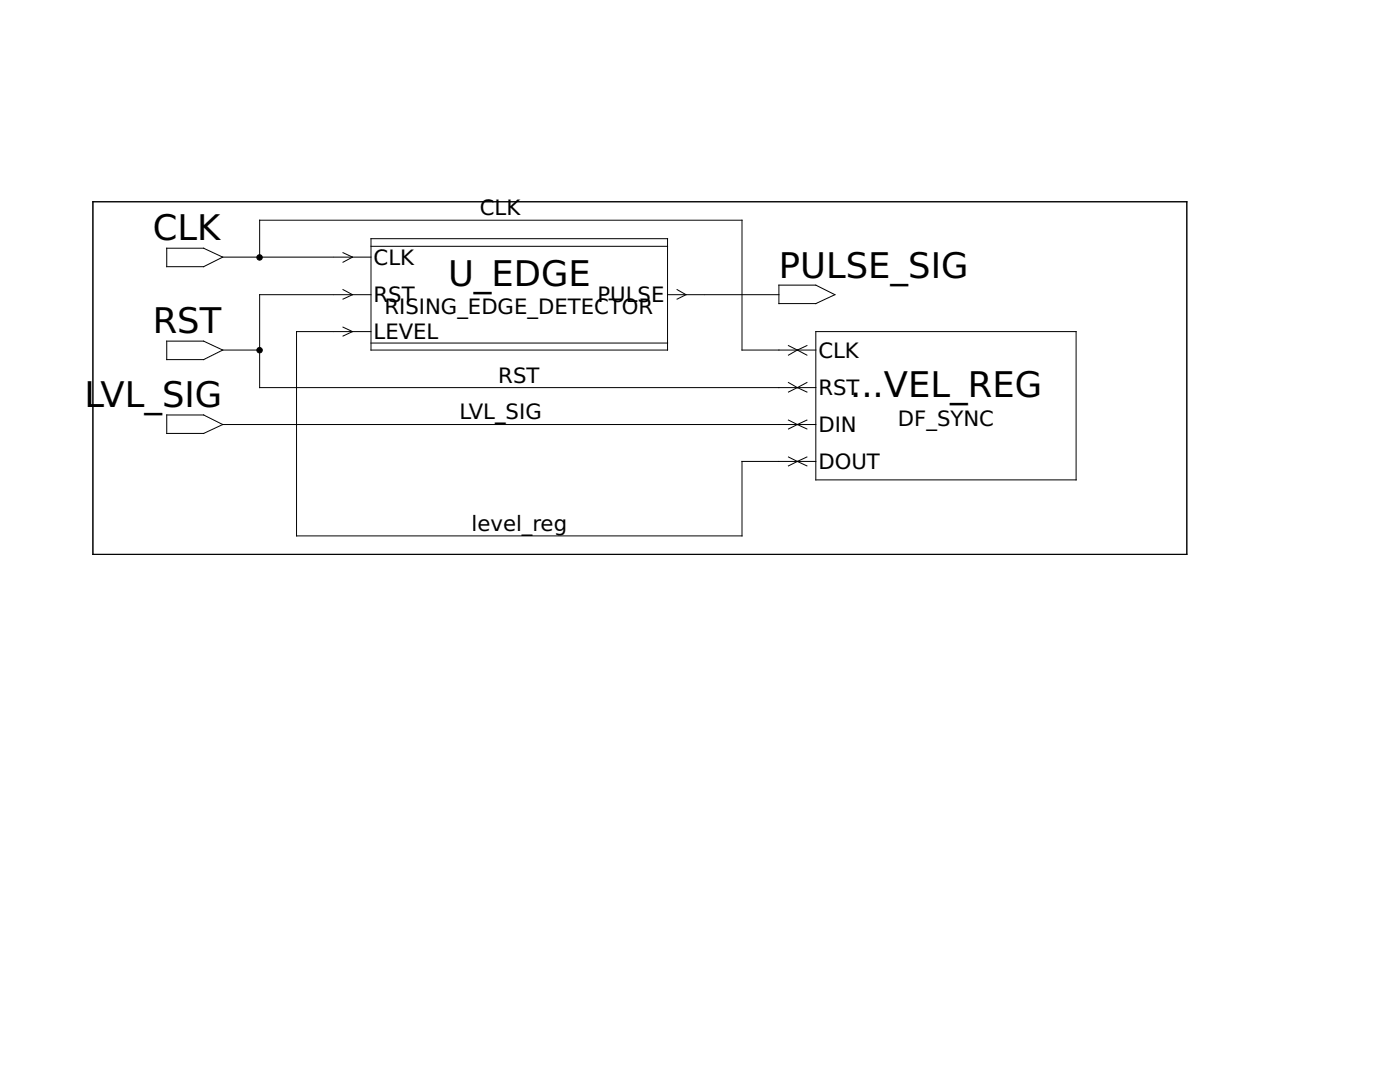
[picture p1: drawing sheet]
<svg xmlns="http://www.w3.org/2000/svg" width="279mm" height="216mm" viewBox="0 0 279 216" stroke-linecap="round" stroke-linejoin="round" font-family="sans-serif">
<g fill="none" stroke="#000" stroke-width=".2">
<path d="M18.5 40.3h218.4v70.3h-218.4zM33.3 49.5h7.3l3.9 1.8-3.9 1.9h-7.3zM44.5 51.3h22M51.8 51.3v-7.4h96.3v26h14.7M66.5 58.8h-14.7v18.5h111M66.7 51.3h7.3M66.7 58.8h7.3M68.5 50.4l1.9 .9-1.9 1M68.5 57.8l1.9 1-1.9 .9M74 47.6h59.2v22.3h-59.2zM74 49.1h59.2M133.2 58.8h7.4"/>
<path d="M135.1 57.8l1.8 1-1.8 .9M140.7 58.8h14.7M155.4 56.9h7.4l3.8 1.9-3.8 1.8h-7.4zM33.3 68.1h7.3l3.9 1.8-3.9 1.9h-7.3zM44.5 69.9h7.3M66.5 66.2h-7.3v40.7h88.9v-14.8h14.7M66.7 66.2h7.3M68.5 65.3l1.9 .9-1.9 .9M74 68.5h59.2M157.4 76.3l1.7 1M157.4 69l1.7 .9M159.1 77.3l1.9 .9"/>
<path d="M159.1 77.3l-1.7 .9M159.1 69.9l1.9 1M159.1 69.9l-1.7 1M161 76.3l-1.9 1M161 69l-1.9 .9M162.8 66.2h52v29.6h-52zM33.3 82.8h7.3l3.9 1.9-3.9 1.8h-7.3zM44.5 84.7h118.3M157.4 83.8l1.7 .9M157.4 91.2l1.7 .9M159.1 84.7l1.9 .9M159.1 84.7l-1.7 .9"/>
<path d="M159.1 92.1l1.9 .9M159.1 92.1l-1.7 .9M161 83.8l-1.9 .9M161 91.2l-1.9 .9"/>
</g>
<g fill="#000" stroke="#000" stroke-width=".2">
<circle cx="51.8" cy="51.4" r=".54"/>
<circle cx="51.8" cy="69.9" r=".54"/>
</g>
<g font-size="7.1">
<text x="30.5" y="47.9">CLK</text>
<text x="89.4" y="57">U_EDGE</text>
<text x="155.4" y="55.4">PULSE_SIG</text>
<text x="30.5" y="66.4">RST</text>
<text x="16.9" y="81.3">LVL_SIG</text>
<text x="169.7" y="79.2">...VEL_REG</text>
</g>
<g font-size="4.2">
<text x="95.8" y="42.9">CLK</text>
<text x="74.5" y="53">CLK</text>
<text x="74.5" y="60.3">RST</text>
<text x="76.7" y="62.7">RISING_EDGE_DETECTOR</text>
<text x="119.3" y="60.3">PULSE</text>
<text x="74.5" y="67.7">LEVEL</text>
<text x="163.3" y="71.5">CLK</text>
<text x="99.4" y="76.3">RST</text>
<text x="91.7" y="83.7">LVL_SIG</text>
<text x="163.3" y="78.9">RST</text>
<text x="163.3" y="86.2">DIN</text>
<text x="179.2" y="85">DF_SYNC</text>
<text x="163.3" y="93.6">DOUT</text>
<text x="94.1" y="105.9">level_reg</text>
</g>
</svg>
